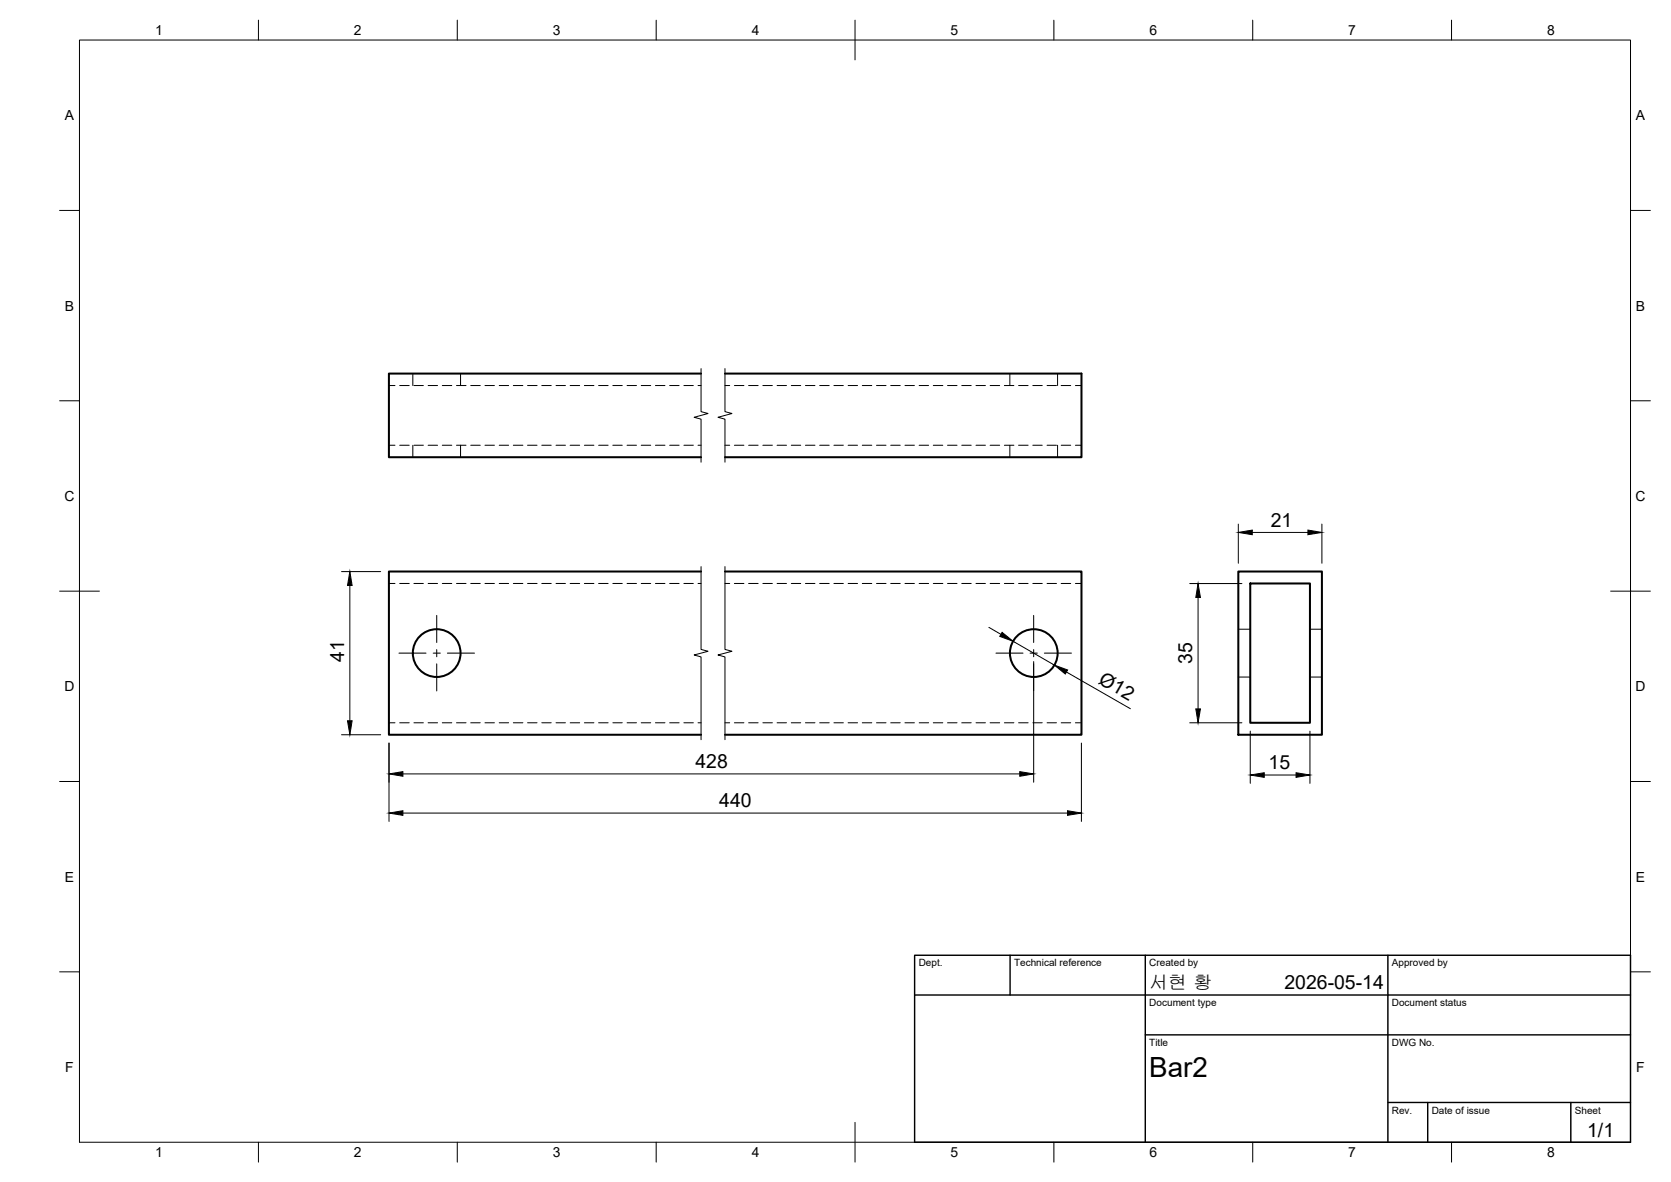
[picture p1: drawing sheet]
<svg xmlns="http://www.w3.org/2000/svg" width="420mm" height="297mm" viewBox="0 0 420 297" stroke-linecap="round" stroke-linejoin="round" font-family="sans-serif">
<!-- layer: Hidden -->
<g fill="none" stroke="#000" stroke-width=".25">
<path d="M97.8 96.9h1.5M100.5 96.9h2.4M103.8 93.9v3M104.1 96.9h2.3M107.7 96.9h2.3M111.2 96.9h2.4M114.8 96.9h2.4M115.8 93.9v3M118.4 96.9h2.4M121.9 96.9h2.4M125.5 96.9h2.4M129.1 96.9h2.4"/>
<path d="M132.7 96.9h2.3M136.2 96.9h2.4M139.8 96.9h2.4M143.4 96.9h2.4M146.9 96.9h2.4M150.5 96.9h2.4M154.1 96.9h2.4M157.7 96.9h2.3M161.2 96.9h2.4M164.8 96.9h2.4M168.4 96.9h2.4M172 96.9h2.3"/>
<path d="M175.5 96.9h.8M182.3 96.9h1.2M184.7 96.9h2.3M188.2 96.9h2.4M191.8 96.9h2.4M195.4 96.9h2.4M199 96.9h2.3M202.5 96.9h2.4M206.1 96.9h2.4M209.7 96.9h2.3M213.3 96.9h2.3M216.8 96.9h2.4"/>
<path d="M220.4 96.9h2.4M224 96.9h2.4M227.5 96.9h2.4M231.1 96.9h2.4M234.7 96.9h2.4M238.3 96.9h2.3M241.8 96.9h2.4M245.4 96.9h2.4M249 96.9h2.4M252.5 96.9h2.4M253.9 93.9v3M256.1 96.9h2.4"/>
<path d="M259.7 96.9h2.4M263.3 96.9h2.3M265.9 93.9v3M266.8 96.9h2.4M270.4 96.9h1.5M97.8 111.9h1.5M100.5 111.9h2.4M103.8 111.9v3M104.1 111.9h2.3M107.7 111.9h2.3M111.2 111.9h2.4M114.8 111.9h2.4"/>
<path d="M115.8 111.9v3M118.4 111.9h2.4M121.9 111.9h2.4M125.5 111.9h2.4M129.1 111.9h2.4M132.7 111.9h2.3M136.2 111.9h2.4M139.8 111.9h2.4M143.4 111.9h2.4M146.9 111.9h2.4M150.5 111.9h2.4M154.1 111.9h2.4"/>
<path d="M157.7 111.9h2.3M161.2 111.9h2.4M164.8 111.9h2.4M168.4 111.9h2.4M172 111.9h2.3M175.5 111.9h.8M182.3 111.9h1.2M184.7 111.9h2.3M188.2 111.9h2.4M191.8 111.9h2.4M195.4 111.9h2.4M199 111.9h2.3"/>
<path d="M202.5 111.9h2.4M206.1 111.9h2.4M209.7 111.9h2.3M213.3 111.9h2.3M216.8 111.9h2.4M220.4 111.9h2.4M224 111.9h2.4M227.5 111.9h2.4M231.1 111.9h2.4M234.7 111.9h2.4M238.3 111.9h2.3M241.8 111.9h2.4"/>
<path d="M245.4 111.9h2.4M249 111.9h2.4M252.5 111.9h2.4M253.9 111.9v3M256.1 111.9h2.4M259.7 111.9h2.4M263.3 111.9h2.3M265.9 111.9v3M266.8 111.9h2.4M270.4 111.9h1.5M97.8 146.6h1.5M100.5 146.6h2.4"/>
<path d="M104.1 146.6h2.3M107.7 146.6h2.3M111.2 146.6h2.4M114.8 146.6h2.4M118.4 146.6h2.4M121.9 146.6h2.4M125.5 146.6h2.4M129.1 146.6h2.4M132.7 146.6h2.3M136.2 146.6h2.4M139.8 146.6h2.4M143.4 146.6h2.4"/>
<path d="M146.9 146.6h2.4M150.5 146.6h2.4M154.1 146.6h2.4M157.7 146.6h2.3M161.2 146.6h2.4M164.8 146.6h2.4M168.4 146.6h2.4M172 146.6h2.3M175.5 146.6h.8M182.3 146.6h1.2M184.7 146.6h2.3M188.2 146.6h2.4"/>
<path d="M191.8 146.6h2.4M195.4 146.6h2.4M199 146.6h2.3M202.5 146.6h2.4M206.1 146.6h2.4M209.7 146.6h2.3M213.3 146.6h2.3M216.8 146.6h2.4M220.4 146.6h2.4M224 146.6h2.4M227.5 146.6h2.4M231.1 146.6h2.4"/>
<path d="M234.7 146.6h2.4M238.3 146.6h2.3M241.8 146.6h2.4M245.4 146.6h2.4M249 146.6h2.4M252.5 146.6h2.4M256.1 146.6h2.4M259.7 146.6h2.4M263.3 146.6h2.3M266.8 146.6h2.4M270.4 146.6h1.5M311.4 158.1h3"/>
<path d="M329.4 158.1h3M311.4 170.1h3M329.4 170.1h3M97.8 181.6h1.5M100.5 181.6h2.4M104.1 181.6h2.3M107.7 181.6h2.3M111.2 181.6h2.4M114.8 181.6h2.4M118.4 181.6h2.4M121.9 181.6h2.4M125.5 181.6h2.4"/>
<path d="M129.1 181.6h2.4M132.7 181.6h2.3M136.2 181.6h2.4M139.8 181.6h2.4M143.4 181.6h2.4M146.9 181.6h2.4M150.5 181.6h2.4M154.1 181.6h2.4M157.7 181.6h2.3M161.2 181.6h2.4M164.8 181.6h2.4M168.4 181.6h2.4"/>
<path d="M172 181.6h2.3M175.5 181.6h.8M182.3 181.6h1.2M184.7 181.6h2.3M188.2 181.6h2.4M191.8 181.6h2.4M195.4 181.6h2.4M199 181.6h2.3M202.5 181.6h2.4M206.1 181.6h2.4M209.7 181.6h2.3M213.3 181.6h2.3"/>
<path d="M216.8 181.6h2.4M220.4 181.6h2.4M224 181.6h2.4M227.5 181.6h2.4M231.1 181.6h2.4M234.7 181.6h2.4M238.3 181.6h2.3M241.8 181.6h2.4M245.4 181.6h2.4M249 181.6h2.4M252.5 181.6h2.4M256.1 181.6h2.4"/>
<path d="M259.7 181.6h2.4M263.3 181.6h2.3M266.8 181.6h2.4M270.4 181.6h1.5"/>
</g>
<!-- layer: Visible -->
<g fill="none" stroke="#000" stroke-width=".51">
<path d="M176.3 93.9h-78.5v21h78.5M182.3 93.9h89.6v21h-89.6M176.3 143.6h-78.5v41h78.5M182.3 143.6h89.6v41h-89.6M311.4 143.6h21v41h-21zM314.4 146.6h15v35h-15z"/>
<circle cx="109.8" cy="164.1" r="6"/>
<circle cx="259.9" cy="164.1" r="6"/>
</g>
<!-- layer: BORDER -->
<g fill="none" stroke="#000" stroke-width=".25">
<path d="M20 10.1h390v276.9h-390zM65 5.1v5M115 5.1v5M165 5.1v5M215 5.1v10M265 5.1v5M315 5.1v5M365 5.1v5M15 52.9h5M410 52.9h5M15 100.7h5M410 100.7h5"/>
<path d="M15 148.6h10M405 148.6h10M15 196.4h5M410 196.4h5M15 244.2h5M410 244.2h5M65 287v5M115 287v5M165 287v5M215 282.1v9.9M265 287v5M315 287v5"/>
<path d="M365 287v5"/>
</g>
<!-- layer: TITLEBLOCK -->
<path d="M230 240.1h180v46.9h-180zM230 250h180M254 240.1v9.9M288 240.1v46.9M349 240.1v46.9M288 260.1h122M349 277.1h61M359 277.1v9.9M395 277.1v9.9" fill="none" stroke="#000" stroke-width=".36"/>
<!-- layer: Smart Centers -->
<path d="M109.8 154.7v6.8M259.9 154.7v6.8M100.3 164.1h6.8M108.9 164.1h1.8M109.8 163.2v1.8M109.8 166.8v6.8M112.5 164.1h6.8M250.4 164.1h6.8M259 164.1h1.8M259.9 163.2v1.8M259.9 166.8v6.8M262.6 164.1h6.8" fill="none" stroke="#000" stroke-width=".25"/>
<!-- layer: Break Lines -->
<path d="M176.3 92.6v10.8l1.7 .5-3.5 1 1.8 .4v10.8M182.3 92.6v10.8l1.7 .5-3.5 1 1.8 .4v10.8M176.3 142.4v20.8l1.7 .5-3.5 .9 1.8 .5v20.8M182.3 142.4v20.8l1.7 .5-3.5 .9 1.8 .5v20.8" fill="none" stroke="#000" stroke-width=".25"/>
<!-- layer: FD_Dimensions -->
<g fill="none" stroke="#000" stroke-width=".25">
<path d="M311.4 131.7v9.8M314.9 133.8h14M332.4 131.7v9.8M85.9 143.6h9.8M88 147.1v34M248.6 157.7l3.1 1.7M299.1 146.6h13.2M301.2 150.1v28M254.7 161.1l10.4 6M259.9 166.3v30.3M268.1 168.9l16.1 9.2M85.9 184.6h9.8"/>
<path d="M97.8 186.7v19.7M101.3 194.5h155.1M271.9 186.7v19.7M299.1 181.6h13.2M314.4 183.7v13.2M317.9 194.8h8M329.4 183.7v13.2M101.3 204.3h167.1"/>
</g>
<g fill="#000" stroke="#000" stroke-width=".25">
<path d="M311.4 133.8l3.5-.6v1.2zM328.9 133.2l3.5 .6-3.5 .6zM88 143.6l.5 3.5h-1.1zM252 158.9l2.7 2.2-3.3-1.2zM301.2 146.6l.6 3.5h-1.1zM265.1 167.1l3.3 1.3-.5 1zM300.7 178.1h1.1l-.6 3.5zM87.4 181.1h1.1l-.5 3.5zM97.8 194.5l3.5-.6v1.2zM256.4 193.9l3.5 .6-3.5 .6zM314.4 194.8l3.5-.6v1.2zM325.9 194.2l3.5 .6-3.5 .6z"/>
<path d="M97.8 204.3l3.5-.6v1.2zM268.4 203.7l3.5 .6-3.5 .6z"/>
</g>
<text font-size="7" x="289" y="270.6">Bar2</text>
<g font-size="4.9">
<text x="319.5" y="132.4">21</text>
<text x="86.6" y="166.4" transform="rotate(-90 86.6 166.4)">41</text>
<text x="299.8" y="166.9" transform="rotate(-90 299.8 166.9)">35</text>
<text x="276" y="171.6" transform="rotate(30 276 171.6)">Ø12</text>
<text x="174.9" y="193">428</text>
<text x="319" y="193.3">15</text>
<text x="180.9" y="202.9">440</text>
<text x="323" y="248.5">2026-05-14</text>
<text x="399.1" y="285.7">1/1</text>
</g>
<text font-size="4.8" x="289" y="248.5">서현 황</text>
<g font-size="3.5">
<text x="39" y="8.8">1</text>
<text x="89" y="8.8">2</text>
<text x="139" y="8.8">3</text>
<text x="189" y="8.8">4</text>
<text x="239" y="8.8">5</text>
<text x="289" y="8.8">6</text>
<text x="339" y="8.8">7</text>
<text x="389" y="8.8">8</text>
<text x="16.3" y="30.2">A</text>
<text x="411.3" y="30.2">A</text>
<text x="16.3" y="78">B</text>
<text x="411.3" y="78">B</text>
<text x="16.2" y="125.9">C</text>
<text x="411.2" y="125.9">C</text>
<text x="16.2" y="173.7">D</text>
<text x="411.2" y="173.7">D</text>
<text x="16.3" y="221.6">E</text>
<text x="411.3" y="221.6">E</text>
<text x="16.4" y="269.4">F</text>
<text x="411.4" y="269.4">F</text>
<text x="39" y="290.8">1</text>
<text x="89" y="290.8">2</text>
<text x="139" y="290.8">3</text>
<text x="189" y="290.8">4</text>
<text x="239" y="290.8">5</text>
<text x="289" y="290.8">6</text>
<text x="339" y="290.8">7</text>
<text x="389" y="290.8">8</text>
</g>
<g font-size="2.5">
<text x="231" y="242.9">Dept.</text>
<text x="255" y="242.9">Technical reference</text>
<text x="289" y="242.9">Created by</text>
<text x="350" y="242.9">Approved by</text>
<text x="289" y="252.8">Document type</text>
<text x="350" y="252.8">Document status</text>
<text x="289" y="262.9">Title</text>
<text x="350" y="262.9">DWG No.</text>
<text x="350" y="279.9">Rev.</text>
<text x="360" y="279.9">Date of issue</text>
<text x="396" y="279.9">Sheet</text>
</g>
</svg>
